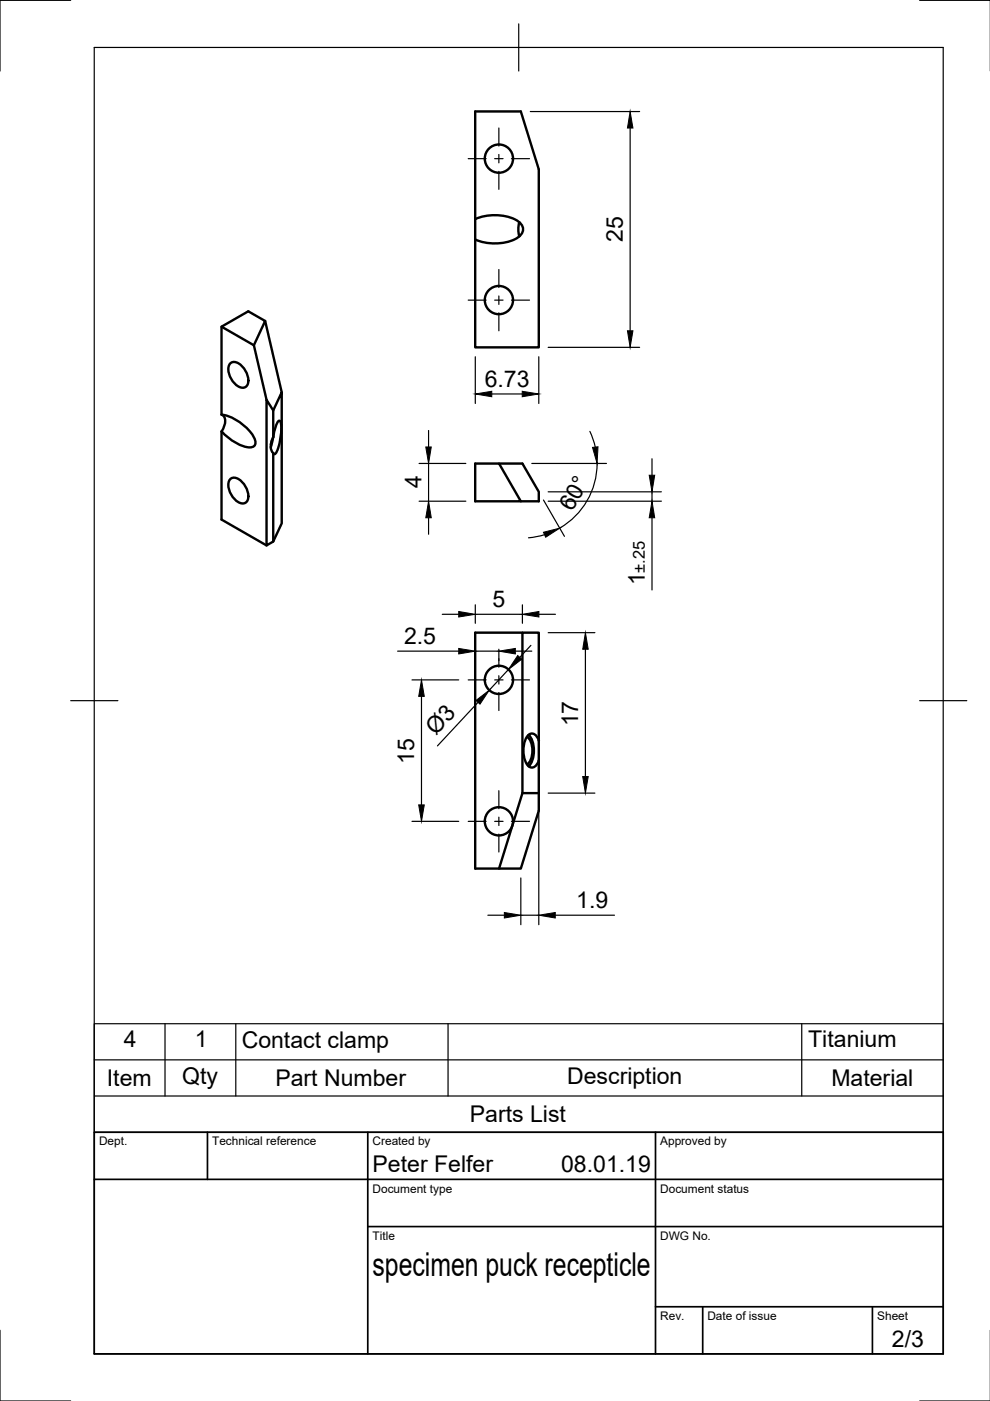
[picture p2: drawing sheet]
<svg xmlns="http://www.w3.org/2000/svg" width="210mm" height="297mm" viewBox="0 0 210 297" stroke-linecap="round" stroke-linejoin="round" font-family="sans-serif">
<!-- layer: Visible -->
<g fill="none" stroke="#000" stroke-width=".51">
<path d="M100.8 23.6h9.6l3.8 12.3v37.7h-13.4zM100.8 46.5a10.2 10.2 0 0 1 9.1 .5 1.86 1.86 0 0 1 0 3.3 10.2 10.2 0 0 1-9.1 .5M110.1 47.1l-.2 1.5 .2 1.5M47 69.3l6.8 3.9 2.7 11.6M48.7 77.2a1.81 1.81 0 0 1 2.8 .6 3.8 3.8 0 0 1 .9 4 1.81 1.81 0 0 1-2.8-.7 3.8 3.8 0 0 1-.9-3.9zM53.8 73.2l2.4-5.1-3.6-2.1-5.6 3.3v18.6M56.2 68.1l3.5 15.1M47 87.9a9.9 9.9 0 0 1 7.1 5.4 1.07 1.07 0 0 1-1.1 1.6 9.6 9.6 0 0 1-6-3.4M47 87.9a1.86 1.86 0 0 1 .5 2.7l-.5 .9v18.7l9.5 5.4M56.5 84.8l1.4 2.2v5.7l.7-2.7 .6-.8a1.45 1.45 0 0 1 .4 1.5 10.8 10.8 0 0 1-1.3 5.6h-.2l-.2-.2v18.7l-1.4 .8zM57.7 93.3l-.3 .9M57.9 92.8l-.5 2"/>
<path d="M57.9 87l1.8-3.8v27.8l-1.8 3.8M57.9 92.6a2.87 2.87 0 0 0 0 3.5M100.8 98.3h5l4.6 8h-9.6zM105.8 98.3h5l3.4 6v2h-3.8M48.7 101.7a1.81 1.81 0 0 1 2.8 .6 3.8 3.8 0 0 1 .9 4 1.81 1.81 0 0 1-2.8-.6 3.8 3.8 0 0 1-.9-4zM110.8 134.1h-10v50.1h9.6l3.8-12.3v-37.8h-3.4v34.1M111.7 156.2a4.2 4.2 0 0 1 .9 4.8l-.6 .8-.3 .3M112.1 155.8a5.5 5.5 0 0 1 0 6.7M114.3 157a1.82 1.82 0 0 0-1.7-1.5 3 3 0 0 0-1.6 2.9 4.9 4.9 0 0 0 1.2 4.2 1.2 1.2 0 0 0 1.8-.8l.3-.6M110.8 168.2h3.4M110.8 168.2l-5 16"/>
<circle cx="105.8" cy="33.6" r="3"/>
<circle cx="105.8" cy="63.6" r="3"/>
<circle cx="105.8" cy="144.1" r="3"/>
<circle cx="105.8" cy="174.1" r="3"/>
</g>
<!-- layer: Border -->
<path d="M15 .1h-15v15M20 10.1h180v276.9h-180zM110 5.1v10M195 .1h15M15 148.6h10M195 148.6h10M0 282.1v14.9h15M195 297h15" fill="none" stroke="#000" stroke-width=".25"/>
<!-- layer: TitleBlock -->
<path d="M20 240.1h180v46.9h-180zM20 250h180M44 240.1v9.9M78 240.1v46.9M139 240.1v46.9M78 260.1h122M139 277.1h61M149 277.1v9.9M185 277.1v9.9" fill="none" stroke="#000" stroke-width=".36"/>
<!-- layer: Parts Lists -->
<path d="M20 217.1h180v23h-180zM35 217.1v15.3M50 217.1v15.3M95 217.1v15.3M170 217.1v15.3M20 232.4h180M20 224.7h180" fill="none" stroke="#000" stroke-width=".25"/>
<!-- layer: FD_Dimensions -->
<g fill="none" stroke="#000" stroke-width=".25">
<path d="M112.4 23.7h23.2M133.6 27.1v43M100.8 75.6v9.9M114.2 75.6v9.9M116.2 73.6h19.4M88.9 98.3h9.9M90.9 91.3v3.5M90.9 98.3v8M104.3 83.5h6.4M112.8 98.3h15.8M125.1 91.5l1.1 3.3M126.6 98.3a15.8 15.8 0 0 1-7.9 13.7"/>
<path d="M138.2 97.3v3.5M88.9 106.3h9.9M90.9 109.8v3.5M115.2 106l4.5 7.7M115.5 113.4l-3.5 .6M116.2 106.3h24M116.2 104.3h24M138.2 104.3v2M138.2 109.8v15.3M84.3 138.1h13M93.8 130.2h3.5M100.8 128.2v4"/>
<path d="M100.8 138.1h5M100.8 130.2h10M105.8 139.6v.5M109.3 138.1h3.5M110.8 128.2v4M112.6 136.8l-2.4 2.6M114.3 130.2h3.5M116.2 134.1h9.9M124.1 137.7v26.9M87.4 144.2h9.9M89.4 147.6v23.1M101.3 148.9l-8.5 9.2"/>
<path d="M107.8 142l-4.1 4.4M87.4 174.1h9.9M114.2 170.1v26M116.2 168.2h9.9M103.4 194h3.5M110.4 186.1v10M110.4 194h3.8M117.7 194h12.6"/>
</g>
<g fill="#000" stroke="#000" stroke-width=".21">
<path d="M133.6 23.7l.6 3.4h-1.2zM133 70.1h1.2l-.6 3.5zM90.3 94.8h1.1l-.5 3.5zM100.8 83.5l3.5-.5v1.1zM110.7 83l3.5 .5-3.5 .6zM125.6 94.9l1.2-.2-.2 3.6zM90.9 106.3l.5 3.5h-1.1zM115.2 112.8l3.5-.8-3 1.9zM137.6 100.8h1.2l-.6 3.5zM138.2 106.3l.6 3.5h-1.2zM97.3 137.5l3.5 .6-3.5 .5zM97.3 129.7l3.5 .5-3.5 .6z"/>
<path d="M105.8 138.1l3.5-.6v1.1zM109.8 139l.8 .8-2.8 2.2zM110.8 130.2l3.5-.5v1.1zM124.1 134.1l.6 3.6h-1.2zM89.4 144.2l.6 3.4h-1.2zM100.9 148.5l2.8-2.1-1.9 2.9zM88.8 170.7h1.2l-.6 3.4zM123.5 164.6h1.2l-.6 3.6zM106.9 193.5l3.5 .5-3.5 .6zM114.2 194l3.5-.5v1.1z"/>
</g>
<!-- layer: Smart Centers -->
<g fill="none" stroke="#000" stroke-width=".25">
<path d="M99.3 33.6h3.8M104.9 33.6h1.8M105.8 27.1v3.9M105.8 32.8v1.7M105.8 36.3v3.8M108.4 33.6h3.9M105.8 57.1v3.9M99.3 63.6h3.8M104.9 63.6h1.8M105.8 62.7v1.8M105.8 66.3v3.8M108.4 63.6h3.9"/>
<path d="M105.8 137.7v3.8M99.3 144.2h3.8M104.9 144.2h1.8M105.8 143.3v1.7M105.8 146.8v3.9M108.4 144.2h3.9M99.3 174.1h3.8M104.9 174.1h1.8M105.8 167.6v3.9M105.8 173.3v1.7M105.8 176.8v3.8M108.4 174.1h3.9"/>
</g>
<text font-size="7" x="79" y="270.6">specimen puck recepticle</text>
<g font-size="4.9">
<text x="132.1" y="51.3" transform="rotate(-90 132.1 51.3)">25</text>
<text x="102.8" y="82">6.73</text>
<text x="89.4" y="103.5" transform="rotate(-90 89.4 103.5)">4</text>
<text x="121.3" y="108.5" transform="rotate(-60 121.3 108.5)">60°</text>
<text x="136.7" y="124.1" transform="rotate(-90 136.7 124.1)">1</text>
<text x="104.4" y="128.7">5</text>
<text x="85.7" y="136.5">2.5</text>
<text x="122.6" y="154" transform="rotate(-90 122.6 154)">17</text>
<text x="92.4" y="156.1" transform="rotate(-47 92.4 156.1)">Ø3</text>
<text x="87.8" y="162" transform="rotate(-90 87.8 162)">15</text>
<text x="122.2" y="192.5">1.9</text>
<text x="26.2" y="222">4</text>
<text x="41.3" y="222.1">1</text>
<text x="51.2" y="222.1">Contact clamp</text>
<text x="171.4" y="222">Titanium</text>
<text x="22.7" y="230.3">Item</text>
<text x="38.6" y="229.8">Qty</text>
<text x="58.4" y="230.3">Part Number</text>
<text x="120.2" y="229.8">Description</text>
<text x="176.3" y="230.3">Material</text>
<text x="99.6" y="237.9">Parts List</text>
<text x="79" y="248.5">Peter Felfer</text>
<text x="119" y="248.5">08.01.19</text>
<text x="189.1" y="285.7">2/3</text>
</g>
<text font-size="3.5" x="136.7" y="121.4" transform="rotate(-90 136.7 121.4)">±.25</text>
<g font-size="2.5">
<text x="21" y="242.9">Dept.</text>
<text x="45" y="242.9">Technical reference</text>
<text x="79" y="242.9">Created by</text>
<text x="140" y="242.9">Approved by</text>
<text x="79" y="252.8">Document type</text>
<text x="140" y="252.8">Document status</text>
<text x="79" y="262.9">Title</text>
<text x="140" y="262.9">DWG No.</text>
<text x="140" y="279.9">Rev.</text>
<text x="150" y="279.9">Date of issue</text>
<text x="186" y="279.9">Sheet</text>
</g>
</svg>
